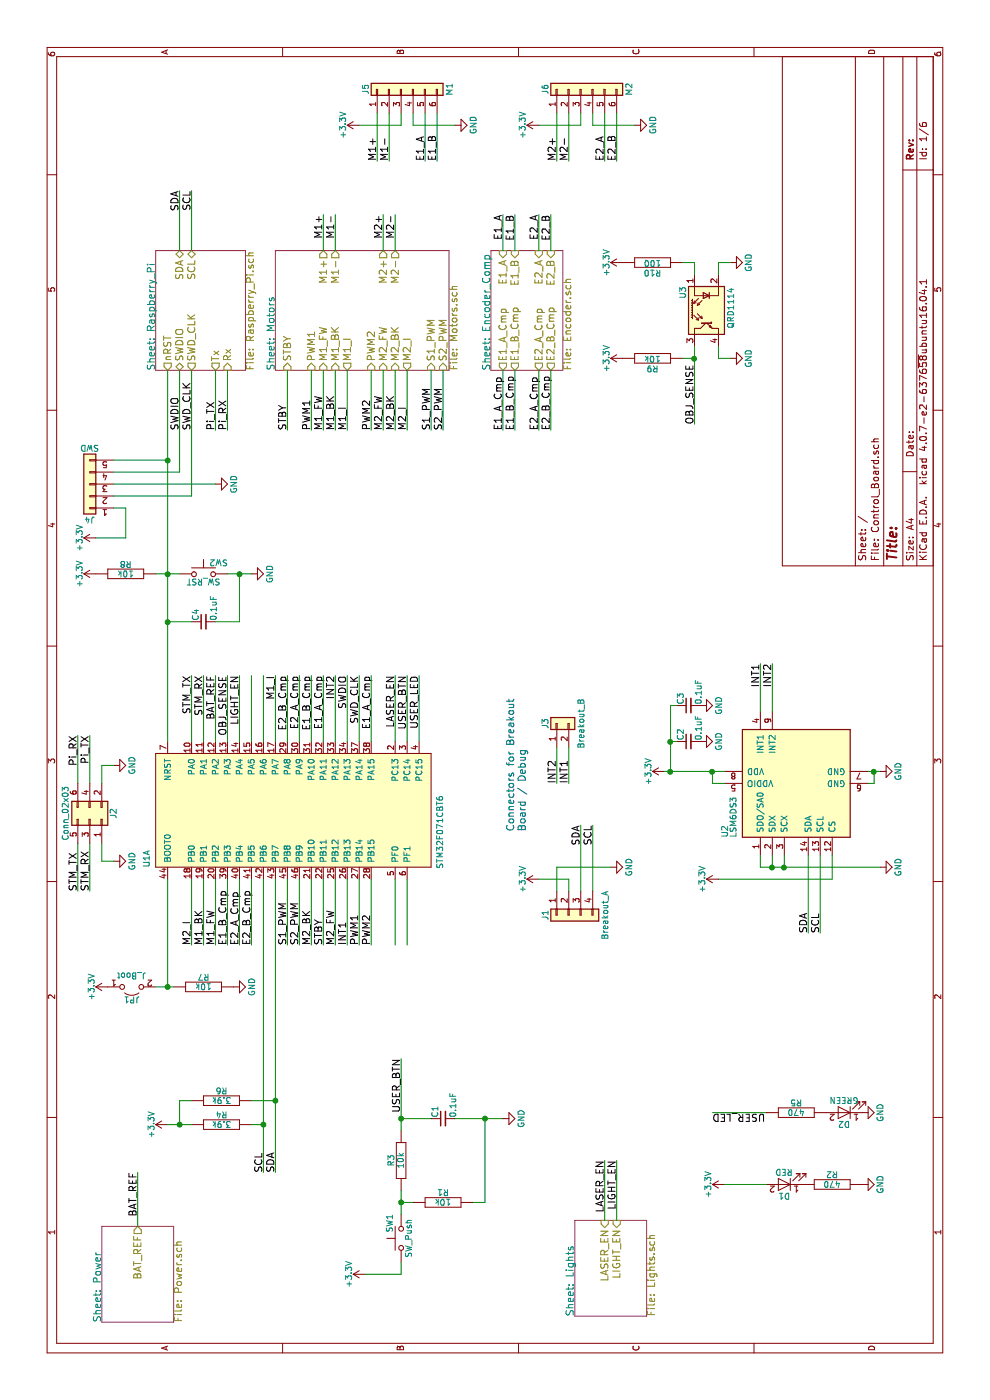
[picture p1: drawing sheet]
EESchema Schematic File Version 2
LIBS:pspice
LIBS:power
LIBS:Video
LIBS:Valve
LIBS:Triac_Thyristor
LIBS:Transistor_IGBT
LIBS:Transistor_FET
LIBS:Transistor_BJT
LIBS:Transistor_Array
LIBS:Transformer
LIBS:Timer_RTC
LIBS:Timer
LIBS:Switch
LIBS:Sensor_Voltage
LIBS:Sensor_Touch
LIBS:Sensor_Temperature
LIBS:Sensor_Proximity
LIBS:Sensor_Pressure
LIBS:Sensor_Optical
LIBS:Sensor_MultiFunction
LIBS:Sensor_Motion
LIBS:Sensor_Magnetic
LIBS:Sensor_Humidity
LIBS:Sensor_Gas
LIBS:Sensor_Current
LIBS:Sensor_Audio
LIBS:Sensor
LIBS:Relay_SolidState
LIBS:Relay
LIBS:Regulator_Switching
LIBS:Regulator_SwitchedCapacitor
LIBS:Regulator_Linear
LIBS:Regulator_Current
LIBS:Regulator_Controller
LIBS:Reference_Voltage
LIBS:Reference_Current
LIBS:RF_ZigBee
LIBS:RF_WiFi
LIBS:RF_RFID
LIBS:RF_Module
LIBS:RF_Mixer
LIBS:RF_GPS
LIBS:RF_Bluetooth
LIBS:RF_AM_FM
LIBS:RF
LIBS:Power_Supervisor
LIBS:Power_Protection
LIBS:Power_Management
LIBS:Potentiometer_Digital
LIBS:Oscillator
LIBS:Motor
LIBS:Memory_UniqueID
LIBS:Memory_ROM
LIBS:Memory_RAM
LIBS:Memory_NVRAM
LIBS:Memory_Flash
LIBS:Memory_EEPROM
LIBS:Memory_Controller
LIBS:Mechanical
LIBS:MCU_Texas_MSP430
LIBS:MCU_Texas
LIBS:MCU_SiliconLabs
LIBS:MCU_SiFive
LIBS:MCU_ST_STM8
LIBS:MCU_ST_STM32
LIBS:MCU_Parallax
LIBS:MCU_NXP_S08
LIBS:MCU_NXP_LPC
LIBS:MCU_NXP_Kinetis
LIBS:MCU_NXP_HC11
LIBS:MCU_Module
LIBS:MCU_Microchip_SAML
LIBS:MCU_Microchip_SAME
LIBS:MCU_Microchip_PIC32
LIBS:MCU_Microchip_PIC24
LIBS:MCU_Microchip_PIC18
LIBS:MCU_Microchip_PIC16
LIBS:MCU_Microchip_PIC12
LIBS:MCU_Microchip_PIC10
LIBS:MCU_Intel
LIBS:MCU_Infineon
LIBS:MCU_Cypress
LIBS:MCU_Atmel_AVR
LIBS:MCU_Atmel_ATTINY
LIBS:MCU_Atmel_ATMEGA
LIBS:MCU_Atmel_8051
LIBS:MCU_AnalogDevices
LIBS:Logic_TTL_IEEE
LIBS:Logic_Programmable
LIBS:Logic_LevelTranslator
LIBS:Logic_CMOS_IEEE
LIBS:Logic_CMOS_4000
LIBS:Logic_74xx
LIBS:Logic_74xgxx
LIBS:LED
LIBS:Jumper
LIBS:Isolator_Analog
LIBS:Isolator
LIBS:Interface_USB
LIBS:Interface_UART
LIBS:Interface_Telecom
LIBS:Interface_Optical
LIBS:Interface_LineDriver
LIBS:Interface_HID
LIBS:Interface_Expansion
LIBS:Interface_Ethernet
LIBS:Interface_CurrentLoop
LIBS:Interface_CAN_LIN
LIBS:Interface
LIBS:Graphic
LIBS:FPGA_Xilinx_Virtex7
LIBS:FPGA_Xilinx_Virtex6
LIBS:FPGA_Xilinx_Virtex5
LIBS:FPGA_Xilinx_Spartan6
LIBS:FPGA_Xilinx_Kintex7
LIBS:FPGA_Xilinx_Artix7
LIBS:FPGA_Xilinx
LIBS:FPGA_Actel
LIBS:Driver_Relay
LIBS:Driver_Motor
LIBS:Driver_LED
LIBS:Driver_FET
LIBS:Driver_Display
LIBS:Display_Graphic
LIBS:Display_Character
LIBS:Diode_Laser
LIBS:Diode_Bridge
LIBS:Diode
LIBS:Device
LIBS:DSP_Texas
LIBS:DSP_Microchip_DSPIC33
LIBS:DSP_Freescale
LIBS:Converter_DCDC
LIBS:Connector_Specialized
LIBS:Connector_Generic_Shielded
LIBS:Connector_Generic
LIBS:Comparator
LIBS:CPU
LIBS:CPLD_Xilinx
LIBS:CPLD_Altera
LIBS:Battery_Management
LIBS:Audio
LIBS:Analog_Switch
LIBS:Analog_DAC
LIBS:Analog_ADC
LIBS:Analog
LIBS:Amplifier_Video
LIBS:Amplifier_Operational
LIBS:Amplifier_Instrumentation
LIBS:Amplifier_Difference
LIBS:Amplifier_Current
LIBS:Amplifier_Buffer
LIBS:Amplifier_Audio
LIBS:Control_Board
LIBS:Control_Board-cache
EELAYER 25 0
EELAYER END
$Descr A4 11693 8268
encoding utf-8
Sheet 1 6
Title ""
Date ""
Rev ""
Comp ""
Comment1 ""
Comment2 ""
Comment3 ""
Comment4 ""
$EndDescr
$Comp
L LSM6DS3 U2
U 1 1
P 5150 6650
F 0 "U2" H 4700 7250 50  0000 L CNN
F 1 "LSM6DS3" H 4700 7150 50  0000 L BNN
F 2 "Control_Board:LSM6DS3" H 4750 5950 50  0001 L CNN
F 3 "" H 5250 6000 50  0001 C CNN
	1    5150 6650
	1    0    0    -1  
$EndComp
$Comp
L STM32F071CBT6 U1
U 1 1
P 4850 2450
F 0 "U1" H 4450 3650 50  0000 L BNN
F 1 "STM32F071CBT6" H 5050 1200 50  0000 R BNN
F 2 "Housings_QFP:LQFP-48_7x7mm_Pitch0.5mm" H 5650 3650 50  0001 R TNN
F 3 "" H 3000 2050 50  0001 C CNN
	1    4850 2450
	1    0    0    -1  
$EndComp
$Sheet
S 8600 1300 1000 750 
U 5A765427
F0 "Raspberry_Pi" 60
F1 "Raspberry_Pi.sch" 60
F2 "nRST" O L 8600 1400 60 
F3 "SWDIO" B L 8600 1500 60 
F4 "SWD_CLK" O L 8600 1600 60 
F5 "Tx" O L 8600 1800 60 
F6 "Rx" I L 8600 1900 60 
F7 "SDA" B R 9600 1500 60 
F8 "SCL" B R 9600 1600 60 
$EndSheet
$Sheet
S 8600 4100 1000 600 
U 5A76DD38
F0 "Encoder_Comp" 60
F1 "Encoder.sch" 60
F2 "E1_A" I R 9600 4200 60 
F3 "E1_B" I R 9600 4300 60 
F4 "E2_A" I R 9600 4500 60 
F5 "E2_B" I R 9600 4600 60 
F6 "E1_A_Cmp" O L 8600 4200 60 
F7 "E1_B_Cmp" O L 8600 4300 60 
F8 "E2_A_Cmp" O L 8600 4500 60 
F9 "E2_B_Cmp" O L 8600 4600 60 
$EndSheet
$Comp
L LED D1
U 1 1
P 1800 6550
F 0 "D1" H 1800 6650 50  0000 C CNN
F 1 "RED" H 1800 6450 50  0000 C CNN
F 2 "LEDs:LED_0603_HandSoldering" H 1800 6550 50  0001 C CNN
F 3 "" H 1800 6550 50  0001 C CNN
	1    1800 6550
	0    -1   -1   0   
$EndComp
$Comp
L C_Small C3
U 1 1
P 5800 5750
F 0 "C3" H 5810 5820 50  0000 L CNN
F 1 "0.1uF" H 5810 5670 50  0000 L CNN
F 2 "Capacitors_SMD:C_0603_HandSoldering" H 5800 5750 50  0001 C CNN
F 3 "" H 5800 5750 50  0001 C CNN
	1    5800 5750
	1    0    0    -1  
$EndComp
$Comp
L +3.3V #PWR01
U 1 1
P 5250 5550
F 0 "#PWR01" H 5250 5400 50  0001 C CNN
F 1 "+3.3V" H 5250 5690 50  0000 C CNN
F 2 "" H 5250 5550 50  0001 C CNN
F 3 "" H 5250 5550 50  0001 C CNN
	1    5250 5550
	1    0    0    -1  
$EndComp
$Comp
L C_Small C2
U 1 1
P 5500 5750
F 0 "C2" H 5510 5820 50  0000 L CNN
F 1 "0.1uF" H 5510 5670 50  0000 L CNN
F 2 "Capacitors_SMD:C_0603_HandSoldering" H 5500 5750 50  0001 C CNN
F 3 "" H 5500 5750 50  0001 C CNN
	1    5500 5750
	1    0    0    -1  
$EndComp
$Comp
L GND #PWR02
U 1 1
P 5500 5850
F 0 "#PWR02" H 5500 5600 50  0001 C CNN
F 1 "GND" H 5500 5700 50  0000 C CNN
F 2 "" H 5500 5850 50  0001 C CNN
F 3 "" H 5500 5850 50  0001 C CNN
	1    5500 5850
	1    0    0    -1  
$EndComp
$Comp
L GND #PWR03
U 1 1
P 5800 5850
F 0 "#PWR03" H 5800 5600 50  0001 C CNN
F 1 "GND" H 5800 5700 50  0000 C CNN
F 2 "" H 5800 5850 50  0001 C CNN
F 3 "" H 5800 5850 50  0001 C CNN
	1    5800 5850
	1    0    0    -1  
$EndComp
$Comp
L GND #PWR04
U 1 1
P 5250 7350
F 0 "#PWR04" H 5250 7100 50  0001 C CNN
F 1 "GND" H 5250 7200 50  0000 C CNN
F 2 "" H 5250 7350 50  0001 C CNN
F 3 "" H 5250 7350 50  0001 C CNN
	1    5250 7350
	1    0    0    -1  
$EndComp
$Comp
L GND #PWR05
U 1 1
P 4450 7350
F 0 "#PWR05" H 4450 7100 50  0001 C CNN
F 1 "GND" H 4450 7200 50  0000 C CNN
F 2 "" H 4450 7350 50  0001 C CNN
F 3 "" H 4450 7350 50  0001 C CNN
	1    4450 7350
	1    0    0    -1  
$EndComp
$Sheet
S 650  850  800  600 
U 5A85B580
F0 "Power" 60
F1 "Power.sch" 60
F2 "BAT_REF" O R 1450 1150 60 
$EndSheet
$Comp
L SW_Push SW2
U 1 1
P 6900 1700
F 0 "SW2" H 6950 1800 50  0000 L CNN
F 1 "SW_RST" H 6900 1640 50  0000 C CNN
F 2 "Buttons_Switches_THT:SW_PUSH_6mm" H 6900 1900 50  0001 C CNN
F 3 "" H 6900 1900 50  0001 C CNN
	1    6900 1700
	0    1    1    0   
$EndComp
$Comp
L +3.3V #PWR06
U 1 1
P 1050 3050
F 0 "#PWR06" H 1050 2900 50  0001 C CNN
F 1 "+3.3V" H 1050 3190 50  0000 C CNN
F 2 "" H 1050 3050 50  0001 C CNN
F 3 "" H 1050 3050 50  0001 C CNN
	1    1050 3050
	1    0    0    -1  
$EndComp
$Comp
L SW_Push SW1
U 1 1
P 1350 3350
F 0 "SW1" H 1400 3450 50  0000 L CNN
F 1 "SW_Push" H 1350 3290 50  0000 C CNN
F 2 "Buttons_Switches_THT:SW_PUSH_6mm" H 1350 3550 50  0001 C CNN
F 3 "" H 1350 3550 50  0001 C CNN
	1    1350 3350
	1    0    0    -1  
$EndComp
$Comp
L R R2
U 1 1
P 1800 6950
F 0 "R2" V 1880 6950 50  0000 C CNN
F 1 "470" V 1800 6950 50  0000 C CNN
F 2 "Resistors_SMD:R_0603_HandSoldering" H 1800 6950 50  0001 C CNN
F 3 "" H 1800 6950 50  0001 C CNN
	1    1800 6950
	1    0    0    -1  
$EndComp
$Comp
L Jumper_2_Open JP1
U 1 1
P 3450 1100
F 0 "JP1" H 3450 1210 50  0000 C CNN
F 1 "J_Boot" H 3450 1010 50  0000 C CNN
F 2 "Pin_Headers:Pin_Header_Straight_1x02_Pitch2.54mm" H 3450 1100 50  0001 C CNN
F 3 "" H 3450 1100 50  0001 C CNN
	1    3450 1100
	0    -1   1    0   
$EndComp
$Comp
L R R7
U 1 1
P 3450 1700
F 0 "R7" V 3530 1700 50  0000 C CNN
F 1 "10k" V 3450 1700 50  0000 C CNN
F 2 "Resistors_SMD:R_0603_HandSoldering" H 3450 1700 50  0001 C CNN
F 3 "" H 3450 1700 50  0001 C CNN
	1    3450 1700
	1    0    0    -1  
$EndComp
$Comp
L GND #PWR07
U 1 1
P 3450 1950
F 0 "#PWR07" H 3450 1700 50  0001 C CNN
F 1 "GND" H 3450 1800 50  0000 C CNN
F 2 "" H 3450 1950 50  0001 C CNN
F 3 "" H 3450 1950 50  0001 C CNN
	1    3450 1950
	1    0    0    -1  
$EndComp
$Comp
L +3.3V #PWR08
U 1 1
P 2300 1400
F 0 "#PWR08" H 2300 1250 50  0001 C CNN
F 1 "+3.3V" H 2300 1540 50  0000 C CNN
F 2 "" H 2300 1400 50  0001 C CNN
F 3 "" H 2300 1400 50  0001 C CNN
	1    2300 1400
	1    0    0    -1  
$EndComp
$Sheet
S 8600 2300 1000 1450
U 5A8720E9
F0 "Motors" 60
F1 "Motors.sch" 60
F2 "M1_I" O L 8600 2900 60 
F3 "M2_I" O L 8600 3400 60 
F4 "S1_PWM" I L 8600 3600 60 
F5 "S2_PWM" I L 8600 3700 60 
F6 "STBY" I L 8600 2400 60 
F7 "PWM1" I L 8600 2600 60 
F8 "PWM2" I L 8600 3100 60 
F9 "M1_FW" I L 8600 2700 60 
F10 "M1_BK" I L 8600 2800 60 
F11 "M2_FW" I L 8600 3200 60 
F12 "M2_BK" I L 8600 3300 60 
F13 "M1+" O R 9600 2700 60 
F14 "M1-" O R 9600 2800 60 
F15 "M2+" O R 9600 3200 60 
F16 "M2-" O R 9600 3300 60 
$EndSheet
$Comp
L GND #PWR09
U 1 1
P 6900 2100
F 0 "#PWR09" H 6900 1850 50  0001 C CNN
F 1 "GND" H 6900 1950 50  0000 C CNN
F 2 "" H 6900 2100 50  0001 C CNN
F 3 "" H 6900 2100 50  0001 C CNN
	1    6900 2100
	1    0    0    -1  
$EndComp
$Comp
L Conn_01x05 J4
U 1 1
P 7650 750
F 0 "J4" H 7650 1050 50  0000 C CNN
F 1 "SWD" H 7650 450 50  0000 C CNN
F 2 "Pin_Headers:Pin_Header_Straight_1x05_Pitch2.54mm" H 7650 750 50  0001 C CNN
F 3 "" H 7650 750 50  0001 C CNN
	1    7650 750 
	0    -1   -1   0   
$EndComp
$Comp
L C_Small C4
U 1 1
P 6500 1700
F 0 "C4" H 6510 1770 50  0000 L CNN
F 1 "0.1uF" H 6510 1620 50  0000 L CNN
F 2 "Capacitors_SMD:C_0603_HandSoldering" H 6500 1700 50  0001 C CNN
F 3 "" H 6500 1700 50  0001 C CNN
	1    6500 1700
	1    0    0    -1  
$EndComp
$Comp
L Conn_01x06 J5
U 1 1
P 10950 3350
F 0 "J5" H 10950 3650 50  0000 C CNN
F 1 "M1" H 10950 2950 50  0000 C CNN
F 2 "Pin_Headers:Pin_Header_Straight_1x06_Pitch2.54mm" H 10950 3350 50  0001 C CNN
F 3 "" H 10950 3350 50  0001 C CNN
	1    10950 3350
	1    0    0    -1  
$EndComp
$Comp
L Conn_01x06 J6
U 1 1
P 10950 4850
F 0 "J6" H 10950 5150 50  0000 C CNN
F 1 "M2" H 10950 4450 50  0000 C CNN
F 2 "Pin_Headers:Pin_Header_Straight_1x06_Pitch2.54mm" H 10950 4850 50  0001 C CNN
F 3 "" H 10950 4850 50  0001 C CNN
	1    10950 4850
	1    0    0    -1  
$EndComp
Text Label 10350 3150 0    60   ~ 0
M1+
Text Label 10350 3250 0    60   ~ 0
M1-
Text Label 10350 3550 0    60   ~ 0
E1_A
Text Label 10350 3650 0    60   ~ 0
E1_B
Text Label 10350 4650 0    60   ~ 0
M2+
Text Label 10350 4750 0    60   ~ 0
M2-
Text Label 10350 5050 0    60   ~ 0
E2_A
Text Label 10350 5150 0    60   ~ 0
E2_B
$Comp
L +3.3V #PWR010
U 1 1
P 10650 3000
F 0 "#PWR010" H 10650 2850 50  0001 C CNN
F 1 "+3.3V" H 10650 3140 50  0000 C CNN
F 2 "" H 10650 3000 50  0001 C CNN
F 3 "" H 10650 3000 50  0001 C CNN
	1    10650 3000
	1    0    0    -1  
$EndComp
$Comp
L GND #PWR011
U 1 1
P 10650 3800
F 0 "#PWR011" H 10650 3550 50  0001 C CNN
F 1 "GND" H 10650 3650 50  0000 C CNN
F 2 "" H 10650 3800 50  0001 C CNN
F 3 "" H 10650 3800 50  0001 C CNN
	1    10650 3800
	1    0    0    -1  
$EndComp
$Comp
L +3.3V #PWR012
U 1 1
P 10650 4500
F 0 "#PWR012" H 10650 4350 50  0001 C CNN
F 1 "+3.3V" H 10650 4640 50  0000 C CNN
F 2 "" H 10650 4500 50  0001 C CNN
F 3 "" H 10650 4500 50  0001 C CNN
	1    10650 4500
	1    0    0    -1  
$EndComp
$Comp
L GND #PWR013
U 1 1
P 10650 5300
F 0 "#PWR013" H 10650 5050 50  0001 C CNN
F 1 "GND" H 10650 5150 50  0000 C CNN
F 2 "" H 10650 5300 50  0001 C CNN
F 3 "" H 10650 5300 50  0001 C CNN
	1    10650 5300
	1    0    0    -1  
$EndComp
Text Label 9900 4500 2    60   ~ 0
E2_A
Text Label 9900 4600 2    60   ~ 0
E2_B
Text Label 9900 4200 2    60   ~ 0
E1_A
Text Label 9900 4300 2    60   ~ 0
E1_B
Text Label 9900 2700 2    60   ~ 0
M1+
Text Label 9900 2800 2    60   ~ 0
M1-
Text Label 9900 3200 2    60   ~ 0
M2+
Text Label 9900 3300 2    60   ~ 0
M2-
$Comp
L QRD1114 U3
U 1 1
P 9100 5900
F 0 "U3" H 8950 6100 50  0000 C CNN
F 1 "QRD1114" H 9250 5700 50  0000 R CNN
F 2 "Pin_Headers:Pin_Header_Straight_1x04_Pitch2.54mm" H 9100 5700 50  0001 C CNN
F 3 "" H 9100 6000 50  0001 C CNN
	1    9100 5900
	-1   0    0    -1  
$EndComp
$Comp
L R R10
U 1 1
P 9500 5450
F 0 "R10" V 9580 5450 50  0000 C CNN
F 1 "100" V 9500 5450 50  0000 C CNN
F 2 "Resistors_SMD:R_0603_HandSoldering" H 9500 5450 50  0001 C CNN
F 3 "" H 9500 5450 50  0001 C CNN
	1    9500 5450
	-1   0    0    -1  
$EndComp
$Comp
L GND #PWR014
U 1 1
P 9500 6100
F 0 "#PWR014" H 9500 5850 50  0001 C CNN
F 1 "GND" H 9500 5950 50  0000 C CNN
F 2 "" H 9500 6100 50  0001 C CNN
F 3 "" H 9500 6100 50  0001 C CNN
	1    9500 6100
	-1   0    0    -1  
$EndComp
$Comp
L +3.3V #PWR015
U 1 1
P 9500 5200
F 0 "#PWR015" H 9500 5050 50  0001 C CNN
F 1 "+3.3V" H 9500 5340 50  0000 C CNN
F 2 "" H 9500 5200 50  0001 C CNN
F 3 "" H 9500 5200 50  0001 C CNN
	1    9500 5200
	-1   0    0    -1  
$EndComp
$Comp
L R R9
U 1 1
P 8700 5450
F 0 "R9" V 8780 5450 50  0000 C CNN
F 1 "10k" V 8700 5450 50  0000 C CNN
F 2 "Resistors_SMD:R_0603_HandSoldering" H 8700 5450 50  0001 C CNN
F 3 "" H 8700 5450 50  0001 C CNN
	1    8700 5450
	-1   0    0    -1  
$EndComp
$Comp
L +3.3V #PWR016
U 1 1
P 8700 5200
F 0 "#PWR016" H 8700 5050 50  0001 C CNN
F 1 "+3.3V" H 8700 5340 50  0000 C CNN
F 2 "" H 8700 5200 50  0001 C CNN
F 3 "" H 8700 5200 50  0001 C CNN
	1    8700 5200
	-1   0    0    -1  
$EndComp
$Comp
L GND #PWR017
U 1 1
P 8700 6100
F 0 "#PWR017" H 8700 5850 50  0001 C CNN
F 1 "GND" H 8700 5950 50  0000 C CNN
F 2 "" H 8700 6100 50  0001 C CNN
F 3 "" H 8700 6100 50  0001 C CNN
	1    8700 6100
	-1   0    0    -1  
$EndComp
Text Label 8100 4200 0    60   ~ 0
E1_A_Cmp
Text Label 8100 4300 0    60   ~ 0
E1_B_Cmp
Text Label 8100 4500 0    60   ~ 0
E2_A_Cmp
Text Label 8100 4600 0    60   ~ 0
E2_B_Cmp
Text Label 6050 2700 2    60   ~ 0
E1_A_Cmp
Text Label 6050 2600 2    60   ~ 0
E1_B_Cmp
Text Label 6050 2500 2    60   ~ 0
E2_A_Cmp
Text Label 6050 2400 2    60   ~ 0
E2_B_Cmp
Text Label 6050 3100 2    60   ~ 0
E1_A_Cmp
Text Label 3800 1900 0    60   ~ 0
E1_B_Cmp
Text Label 3800 2000 0    60   ~ 0
E2_A_Cmp
Text Label 3800 2100 0    60   ~ 0
E2_B_Cmp
Text Label 8100 2400 0    60   ~ 0
STBY
Text Label 8100 2600 0    60   ~ 0
PWM1
Text Label 8100 2700 0    60   ~ 0
M1_FW
Text Label 8100 2800 0    60   ~ 0
M1_BK
Text Label 8100 2900 0    60   ~ 0
M1_I
Text Label 8100 3100 0    60   ~ 0
PWM2
Text Label 8100 3200 0    60   ~ 0
M2_FW
Text Label 8100 3300 0    60   ~ 0
M2_BK
Text Label 8100 3400 0    60   ~ 0
M2_I
Text Label 8100 3600 0    60   ~ 0
S1_PWM
Text Label 8100 3700 0    60   ~ 0
S2_PWM
Text Label 3800 1800 0    60   ~ 0
M1_FW
Text Label 3800 1700 0    60   ~ 0
M1_BK
Text Label 3800 2800 0    60   ~ 0
M2_FW
Text Label 3800 2600 0    60   ~ 0
M2_BK
Text Label 6050 2300 2    60   ~ 0
M1_I
Text Label 3800 1600 0    60   ~ 0
M2_I
Text Label 1900 1150 2    60   ~ 0
BAT_REF
Text Label 6050 1800 2    60   ~ 0
BAT_REF
Text Label 8150 5800 0    60   ~ 0
OBJ_SENSE
Text Label 6050 1900 2    60   ~ 0
OBJ_SENSE
Text Label 3800 3000 0    60   ~ 0
PWM1
Text Label 3800 3100 0    60   ~ 0
PWM2
Text Label 3800 2400 0    60   ~ 0
S1_PWM
Text Label 3800 2500 0    60   ~ 0
S2_PWM
Text Label 6050 1700 2    60   ~ 0
STM_RX
Text Label 6050 1600 2    60   ~ 0
STM_TX
Text Label 8100 1500 0    60   ~ 0
SWDIO
Text Label 8100 1600 0    60   ~ 0
SWD_CLK
Text Label 6050 2900 2    60   ~ 0
SWDIO
Text Label 6050 3000 2    60   ~ 0
SWD_CLK
Text Label 3800 2700 0    60   ~ 0
STBY
Text Label 6050 3300 2    60   ~ 0
LASER_EN
Text Label 6050 2000 2    60   ~ 0
LIGHT_EN
Text Label 6150 6350 2    60   ~ 0
INT1
Text Label 6150 6450 2    60   ~ 0
INT2
Text Label 3800 2900 0    60   ~ 0
INT1
Text Label 6050 2800 2    60   ~ 0
INT2
$Comp
L R R4
U 1 1
P 2300 1850
F 0 "R4" V 2380 1850 50  0000 C CNN
F 1 "3.9k" V 2300 1850 50  0000 C CNN
F 2 "Resistors_SMD:R_0603_HandSoldering" H 2300 1850 50  0001 C CNN
F 3 "" H 2300 1850 50  0001 C CNN
	1    2300 1850
	1    0    0    -1  
$EndComp
$Comp
L R R6
U 1 1
P 2500 1850
F 0 "R6" V 2580 1850 50  0000 C CNN
F 1 "3.9k" V 2500 1850 50  0000 C CNN
F 2 "Resistors_SMD:R_0603_HandSoldering" H 2500 1850 50  0001 C CNN
F 3 "" H 2500 1850 50  0001 C CNN
	1    2500 1850
	1    0    0    -1  
$EndComp
Text Label 1900 2300 0    60   ~ 0
SDA
Text Label 1900 2200 0    60   ~ 0
SCL
Text Label 6050 3500 2    60   ~ 0
USER_LED
Text Label 6050 3400 2    60   ~ 0
USER_BTN
Wire Wire Line
	5150 7250 5150 7300
Wire Wire Line
	5150 7300 5250 7300
Wire Wire Line
	5250 7250 5250 7350
Connection ~ 5250 7300
Wire Wire Line
	5250 5550 5250 6050
Wire Wire Line
	5250 5950 5150 5950
Wire Wire Line
	5150 5950 5150 6050
Connection ~ 5250 5950
Wire Wire Line
	5250 5600 5800 5600
Wire Wire Line
	5500 5600 5500 5650
Connection ~ 5250 5600
Wire Wire Line
	5800 5600 5800 5650
Connection ~ 5500 5600
Wire Wire Line
	4550 6450 4450 6450
Wire Wire Line
	4450 6350 4450 7350
Wire Wire Line
	4550 6550 4450 6550
Connection ~ 4450 6550
Wire Wire Line
	5750 6350 6150 6350
Wire Wire Line
	5750 6450 6150 6450
Connection ~ 6900 1400
Wire Wire Line
	10750 3350 10650 3350
Wire Wire Line
	10650 3350 10650 3000
Wire Wire Line
	10750 3450 10650 3450
Wire Wire Line
	10650 3450 10650 3800
Wire Wire Line
	10750 4850 10650 4850
Wire Wire Line
	10650 4850 10650 4500
Wire Wire Line
	10750 4950 10650 4950
Wire Wire Line
	10650 4950 10650 5300
Wire Wire Line
	10750 4750 10350 4750
Wire Wire Line
	10750 4650 10350 4650
Wire Wire Line
	10750 5050 10350 5050
Wire Wire Line
	10750 5150 10350 5150
Wire Wire Line
	10750 3150 10350 3150
Wire Wire Line
	10350 3250 10750 3250
Wire Wire Line
	10750 3550 10350 3550
Wire Wire Line
	10350 3650 10750 3650
Wire Wire Line
	9600 4200 9900 4200
Wire Wire Line
	9600 4300 9900 4300
Wire Wire Line
	9600 4500 9900 4500
Wire Wire Line
	9600 4600 9900 4600
Wire Wire Line
	9600 2700 9900 2700
Wire Wire Line
	9600 2800 9900 2800
Wire Wire Line
	9600 3200 9900 3200
Wire Wire Line
	9600 3300 9900 3300
Wire Wire Line
	9500 5800 9400 5800
Wire Wire Line
	8150 5800 8800 5800
Connection ~ 8700 5800
Wire Wire Line
	8100 4200 8600 4200
Wire Wire Line
	8100 4300 8600 4300
Wire Wire Line
	8100 4500 8600 4500
Wire Wire Line
	8100 4600 8600 4600
Wire Wire Line
	5500 2400 6050 2400
Wire Wire Line
	5500 2500 6050 2500
Wire Wire Line
	5500 2600 6050 2600
Wire Wire Line
	5500 2700 6050 2700
Wire Wire Line
	3800 1900 4350 1900
Wire Wire Line
	5500 3100 6050 3100
Wire Wire Line
	4350 2000 3800 2000
Wire Wire Line
	4350 2100 3800 2100
Wire Wire Line
	8600 3700 8100 3700
Wire Wire Line
	8100 3600 8600 3600
Wire Wire Line
	8600 3400 8100 3400
Wire Wire Line
	8100 3300 8600 3300
Wire Wire Line
	8600 3200 8100 3200
Wire Wire Line
	8100 3100 8600 3100
Wire Wire Line
	8600 2900 8100 2900
Wire Wire Line
	8100 2800 8600 2800
Wire Wire Line
	8600 2700 8100 2700
Wire Wire Line
	8100 2600 8600 2600
Wire Wire Line
	8600 2400 8100 2400
Wire Wire Line
	5500 3300 6050 3300
Wire Wire Line
	5500 3400 6050 3400
Wire Wire Line
	5500 3500 6050 3500
Wire Wire Line
	4350 3300 3800 3300
Wire Wire Line
	5500 1600 6050 1600
Wire Wire Line
	5500 1700 6050 1700
Wire Wire Line
	5500 1800 6050 1800
Wire Wire Line
	5500 1900 6050 1900
Wire Wire Line
	1450 1150 1900 1150
Wire Wire Line
	4350 3100 3800 3100
Wire Wire Line
	4350 3000 3800 3000
Wire Wire Line
	4350 2400 3800 2400
Wire Wire Line
	3800 2500 4350 2500
Wire Wire Line
	8600 1800 8100 1800
Wire Wire Line
	8100 1900 8600 1900
Wire Wire Line
	4350 2700 3800 2700
Wire Wire Line
	4350 2800 3800 2800
Wire Wire Line
	7750 1500 8600 1500
Wire Wire Line
	7550 1600 8600 1600
Wire Wire Line
	5500 2900 6050 2900
Wire Wire Line
	5500 3000 6050 3000
Wire Wire Line
	4350 3400 3800 3400
Wire Wire Line
	4350 2600 3800 2600
Wire Wire Line
	4350 2900 3800 2900
Wire Wire Line
	4350 1600 3800 1600
Wire Wire Line
	5500 2800 6050 2800
Connection ~ 3450 1400
Wire Wire Line
	3450 1300 3450 1450
Wire Wire Line
	2300 2100 2300 2200
Connection ~ 2300 2200
Wire Wire Line
	2500 2100 2500 2300
Connection ~ 2500 2300
Wire Wire Line
	2300 1400 2300 1600
Wire Wire Line
	5500 1400 8600 1400
Wire Wire Line
	4350 1700 3800 1700
Wire Wire Line
	4350 1800 3800 1800
Wire Wire Line
	9500 5700 9500 5800
Wire Wire Line
	9500 6100 9500 6000
Wire Wire Line
	9500 6000 9400 6000
Wire Wire Line
	8700 5700 8700 5800
Wire Wire Line
	8800 6000 8700 6000
Wire Wire Line
	8700 6000 8700 6100
$Comp
L GND #PWR018
U 1 1
P 1800 7200
F 0 "#PWR018" H 1800 6950 50  0001 C CNN
F 1 "GND" H 1800 7050 50  0000 C CNN
F 2 "" H 1800 7200 50  0001 C CNN
F 3 "" H 1800 7200 50  0001 C CNN
	1    1800 7200
	1    0    0    -1  
$EndComp
$Comp
L +3.3V #PWR019
U 1 1
P 1800 6050
F 0 "#PWR019" H 1800 5900 50  0001 C CNN
F 1 "+3.3V" H 1800 6190 50  0000 C CNN
F 2 "" H 1800 6050 50  0001 C CNN
F 3 "" H 1800 6050 50  0001 C CNN
	1    1800 6050
	1    0    0    -1  
$EndComp
Wire Wire Line
	2400 5950 2400 6400
Text Label 2400 5950 3    60   ~ 0
USER_LED
Wire Wire Line
	1800 6050 1800 6400
$Comp
L R R1
U 1 1
P 1650 3700
F 0 "R1" V 1730 3700 50  0000 C CNN
F 1 "10k" V 1650 3700 50  0000 C CNN
F 2 "Resistors_SMD:R_0603_HandSoldering" H 1650 3700 50  0001 C CNN
F 3 "" H 1650 3700 50  0001 C CNN
	1    1650 3700
	1    0    0    -1  
$EndComp
$Comp
L R R3
U 1 1
P 2000 3350
F 0 "R3" V 2080 3350 50  0000 C CNN
F 1 "10k" V 2000 3350 50  0000 C CNN
F 2 "Resistors_SMD:R_0603_HandSoldering" H 2000 3350 50  0001 C CNN
F 3 "" H 2000 3350 50  0001 C CNN
	1    2000 3350
	0    -1   -1   0   
$EndComp
$Comp
L C_Small C1
U 1 1
P 2350 3700
F 0 "C1" H 2360 3770 50  0000 L CNN
F 1 "0.1uF" H 2360 3620 50  0000 L CNN
F 2 "Capacitors_SMD:C_0603_HandSoldering" H 2350 3700 50  0001 C CNN
F 3 "" H 2350 3700 50  0001 C CNN
	1    2350 3700
	1    0    0    -1  
$EndComp
Wire Wire Line
	1550 3350 1750 3350
Wire Wire Line
	1650 3350 1650 3450
Connection ~ 1650 3350
Wire Wire Line
	1150 3350 1050 3350
Wire Wire Line
	1050 3350 1050 3050
Wire Wire Line
	2250 3350 2850 3350
Wire Wire Line
	2350 3350 2350 3600
Wire Wire Line
	2350 3800 2350 4200
Wire Wire Line
	2350 4050 1650 4050
Wire Wire Line
	1650 4050 1650 3950
$Comp
L GND #PWR020
U 1 1
P 2350 4200
F 0 "#PWR020" H 2350 3950 50  0001 C CNN
F 1 "GND" H 2350 4050 50  0000 C CNN
F 2 "" H 2350 4200 50  0001 C CNN
F 3 "" H 2350 4200 50  0001 C CNN
	1    2350 4200
	1    0    0    -1  
$EndComp
Connection ~ 2350 4050
Connection ~ 2350 3350
Text Label 2850 3350 2    60   ~ 0
USER_BTN
Wire Wire Line
	6900 1300 6900 1500
$Comp
L R R8
U 1 1
P 6900 1050
F 0 "R8" V 6980 1050 50  0000 C CNN
F 1 "10k" V 6900 1050 50  0000 C CNN
F 2 "Resistors_SMD:R_0603_HandSoldering" H 6900 1050 50  0001 C CNN
F 3 "" H 6900 1050 50  0001 C CNN
	1    6900 1050
	1    0    0    -1  
$EndComp
$Comp
L +3.3V #PWR021
U 1 1
P 6900 800
F 0 "#PWR021" H 6900 650 50  0001 C CNN
F 1 "+3.3V" H 6900 940 50  0000 C CNN
F 2 "" H 6900 800 50  0001 C CNN
F 3 "" H 6900 800 50  0001 C CNN
	1    6900 800 
	1    0    0    -1  
$EndComp
Wire Wire Line
	6500 1400 6500 1600
Connection ~ 6500 1400
Wire Wire Line
	6500 1800 6500 2000
Wire Wire Line
	6500 2000 6900 2000
Wire Wire Line
	6900 1900 6900 2100
Connection ~ 6900 2000
Wire Wire Line
	7750 950  7750 1500
Wire Wire Line
	7550 1600 7550 950 
Wire Wire Line
	7850 1400 7850 950 
Connection ~ 7850 1400
Wire Wire Line
	7450 950  7450 1050
Wire Wire Line
	7450 1050 7200 1050
Wire Wire Line
	7200 1050 7200 800 
Wire Wire Line
	7650 950  7650 1800
$Comp
L GND #PWR022
U 1 1
P 7650 1800
F 0 "#PWR022" H 7650 1550 50  0001 C CNN
F 1 "GND" H 7650 1650 50  0000 C CNN
F 2 "" H 7650 1800 50  0001 C CNN
F 3 "" H 7650 1800 50  0001 C CNN
	1    7650 1800
	1    0    0    -1  
$EndComp
$Comp
L +3.3V #PWR023
U 1 1
P 7200 800
F 0 "#PWR023" H 7200 650 50  0001 C CNN
F 1 "+3.3V" H 7200 940 50  0000 C CNN
F 2 "" H 7200 800 50  0001 C CNN
F 3 "" H 7200 800 50  0001 C CNN
	1    7200 800 
	1    0    0    -1  
$EndComp
$Comp
L R R5
U 1 1
P 2400 6650
F 0 "R5" V 2480 6650 50  0000 C CNN
F 1 "470" V 2400 6650 50  0000 C CNN
F 2 "Resistors_SMD:R_0603_HandSoldering" H 2400 6650 50  0001 C CNN
F 3 "" H 2400 6650 50  0001 C CNN
	1    2400 6650
	1    0    0    -1  
$EndComp
$Comp
L GND #PWR024
U 1 1
P 2400 7200
F 0 "#PWR024" H 2400 6950 50  0001 C CNN
F 1 "GND" H 2400 7050 50  0000 C CNN
F 2 "" H 2400 7200 50  0001 C CNN
F 3 "" H 2400 7200 50  0001 C CNN
	1    2400 7200
	1    0    0    -1  
$EndComp
$Comp
L LED D2
U 1 1
P 2400 7050
F 0 "D2" H 2400 7150 50  0000 C CNN
F 1 "GREEN" H 2400 6950 50  0000 C CNN
F 2 "LEDs:LED_0603_HandSoldering" H 2400 7050 50  0001 C CNN
F 3 "" H 2400 7050 50  0001 C CNN
	1    2400 7050
	0    -1   -1   0   
$EndComp
$Sheet
S 700  4800 800  600 
U 5A98B051
F0 "Lights" 60
F1 "Lights.sch" 60
F2 "LASER_EN" I R 1500 5050 60 
F3 "LIGHT_EN" I R 1500 5150 60 
$EndSheet
Wire Wire Line
	1500 5050 2000 5050
Wire Wire Line
	1500 5150 2000 5150
Text Label 2000 5050 2    60   ~ 0
LASER_EN
Text Label 2000 5150 2    60   ~ 0
LIGHT_EN
Wire Wire Line
	4650 650  4250 650 
Wire Wire Line
	4650 750  4250 750 
Wire Wire Line
	5150 650  5550 650 
Wire Wire Line
	5550 750  5150 750 
Text Label 4250 650  0    60   ~ 0
STM_TX
Text Label 4250 750  0    60   ~ 0
STM_RX
Text Label 8100 1800 0    60   ~ 0
Pi_TX
Text Label 8100 1900 0    60   ~ 0
Pi_RX
Text Label 5550 750  2    60   ~ 0
Pi_TX
Text Label 5550 650  2    60   ~ 0
Pi_RX
$Comp
L GND #PWR025
U 1 1
P 4500 950
F 0 "#PWR025" H 4500 700 50  0001 C CNN
F 1 "GND" H 4500 800 50  0000 C CNN
F 2 "" H 4500 950 50  0001 C CNN
F 3 "" H 4500 950 50  0001 C CNN
	1    4500 950 
	1    0    0    -1  
$EndComp
$Comp
L Conn_01x02 J3
U 1 1
P 5650 4650
F 0 "J3" H 5650 4750 50  0000 C CNN
F 1 "Breakout_B" H 5650 4450 50  0000 C CNN
F 2 "Pin_Headers:Pin_Header_Straight_1x02_Pitch2.54mm" H 5650 4650 50  0001 C CNN
F 3 "" H 5650 4650 50  0001 C CNN
	1    5650 4650
	1    0    0    -1  
$EndComp
Wire Wire Line
	4250 4850 4800 4850
Wire Wire Line
	4250 4950 4800 4950
$Comp
L +3.3V #PWR026
U 1 1
P 4350 4500
F 0 "#PWR026" H 4350 4350 50  0001 C CNN
F 1 "+3.3V" H 4350 4640 50  0000 C CNN
F 2 "" H 4350 4500 50  0001 C CNN
F 3 "" H 4350 4500 50  0001 C CNN
	1    4350 4500
	1    0    0    -1  
$EndComp
$Comp
L GND #PWR027
U 1 1
P 4450 5100
F 0 "#PWR027" H 4450 4850 50  0001 C CNN
F 1 "GND" H 4450 4950 50  0000 C CNN
F 2 "" H 4450 5100 50  0001 C CNN
F 3 "" H 4450 5100 50  0001 C CNN
	1    4450 5100
	1    0    0    -1  
$EndComp
Wire Wire Line
	5450 4650 5150 4650
Wire Wire Line
	5150 4750 5450 4750
Text Label 5150 4650 0    60   ~ 0
INT2
Text Label 5150 4750 0    60   ~ 0
INT1
$Comp
L Conn_02x03_Odd_Even J2
U 1 1
P 4850 750
F 0 "J2" H 4900 950 50  0000 C CNN
F 1 "Conn_02x03" H 4900 550 50  0000 C CNN
F 2 "Pin_Headers:Pin_Header_Straight_2x03_Pitch2.54mm" H 4850 750 50  0001 C CNN
F 3 "" H 4850 750 50  0001 C CNN
	1    4850 750 
	1    0    0    1   
$EndComp
Wire Wire Line
	4650 850  4500 850 
Wire Wire Line
	4500 850  4500 950 
$Comp
L GND #PWR028
U 1 1
P 5300 950
F 0 "#PWR028" H 5300 700 50  0001 C CNN
F 1 "GND" H 5300 800 50  0000 C CNN
F 2 "" H 5300 950 50  0001 C CNN
F 3 "" H 5300 950 50  0001 C CNN
	1    5300 950 
	1    0    0    -1  
$EndComp
Wire Wire Line
	5150 850  5300 850 
Wire Wire Line
	5300 850  5300 950 
Text Notes 4750 4400 0    60   ~ 0
Connectors for Breakout\nBoard / Debug
Wire Wire Line
	4550 6950 4350 6950
Wire Wire Line
	4350 6950 4350 6000
$Comp
L +3.3V #PWR029
U 1 1
P 4350 6000
F 0 "#PWR029" H 4350 5850 50  0001 C CNN
F 1 "+3.3V" H 4350 6140 50  0000 C CNN
F 2 "" H 4350 6000 50  0001 C CNN
F 3 "" H 4350 6000 50  0001 C CNN
	1    4350 6000
	1    0    0    -1  
$EndComp
Wire Wire Line
	4550 6350 4450 6350
Connection ~ 4450 6450
$Comp
L Conn_01x04 J1
U 1 1
P 4050 4750
F 0 "J1" H 4050 4950 50  0000 C CNN
F 1 "Breakout_A" H 4050 4450 50  0000 C CNN
F 2 "Pin_Headers:Pin_Header_Straight_1x04_Pitch2.54mm" H 4050 4750 50  0001 C CNN
F 3 "" H 4050 4750 50  0001 C CNN
	1    4050 4750
	-1   0    0    -1  
$EndComp
Text Label 4800 4850 2    60   ~ 0
SDA
Text Label 4800 4950 2    60   ~ 0
SCL
Text Label 3900 6750 0    60   ~ 0
SDA
Text Label 3900 6850 0    60   ~ 0
SCL
Wire Wire Line
	3900 6750 4550 6750
Wire Wire Line
	4550 6850 3900 6850
Wire Wire Line
	9600 1500 10100 1500
Wire Wire Line
	9600 1600 10100 1600
Text Label 10100 1500 2    60   ~ 0
SDA
Text Label 10100 1600 2    60   ~ 0
SCL
Wire Wire Line
	4250 4750 4350 4750
Wire Wire Line
	4350 4750 4350 4500
Wire Wire Line
	4250 4650 4450 4650
Wire Wire Line
	4450 4650 4450 5100
Wire Wire Line
	2300 1500 2500 1500
Connection ~ 2300 1500
Wire Wire Line
	2500 1500 2500 1600
Wire Wire Line
	3450 1400 4350 1400
$Comp
L +3.3V #PWR030
U 1 1
P 3450 900
F 0 "#PWR030" H 3450 750 50  0001 C CNN
F 1 "+3.3V" H 3450 1040 50  0000 C CNN
F 2 "" H 3450 900 50  0001 C CNN
F 3 "" H 3450 900 50  0001 C CNN
	1    3450 900 
	1    0    0    -1  
$EndComp
Wire Wire Line
	1900 2200 4350 2200
Wire Wire Line
	4350 2300 1900 2300
Wire Wire Line
	5500 2100 6050 2100
Wire Wire Line
	5500 2000 6050 2000
Wire Wire Line
	5500 2200 6050 2200
Wire Wire Line
	5500 2300 6050 2300
$EndSCHEMATC
